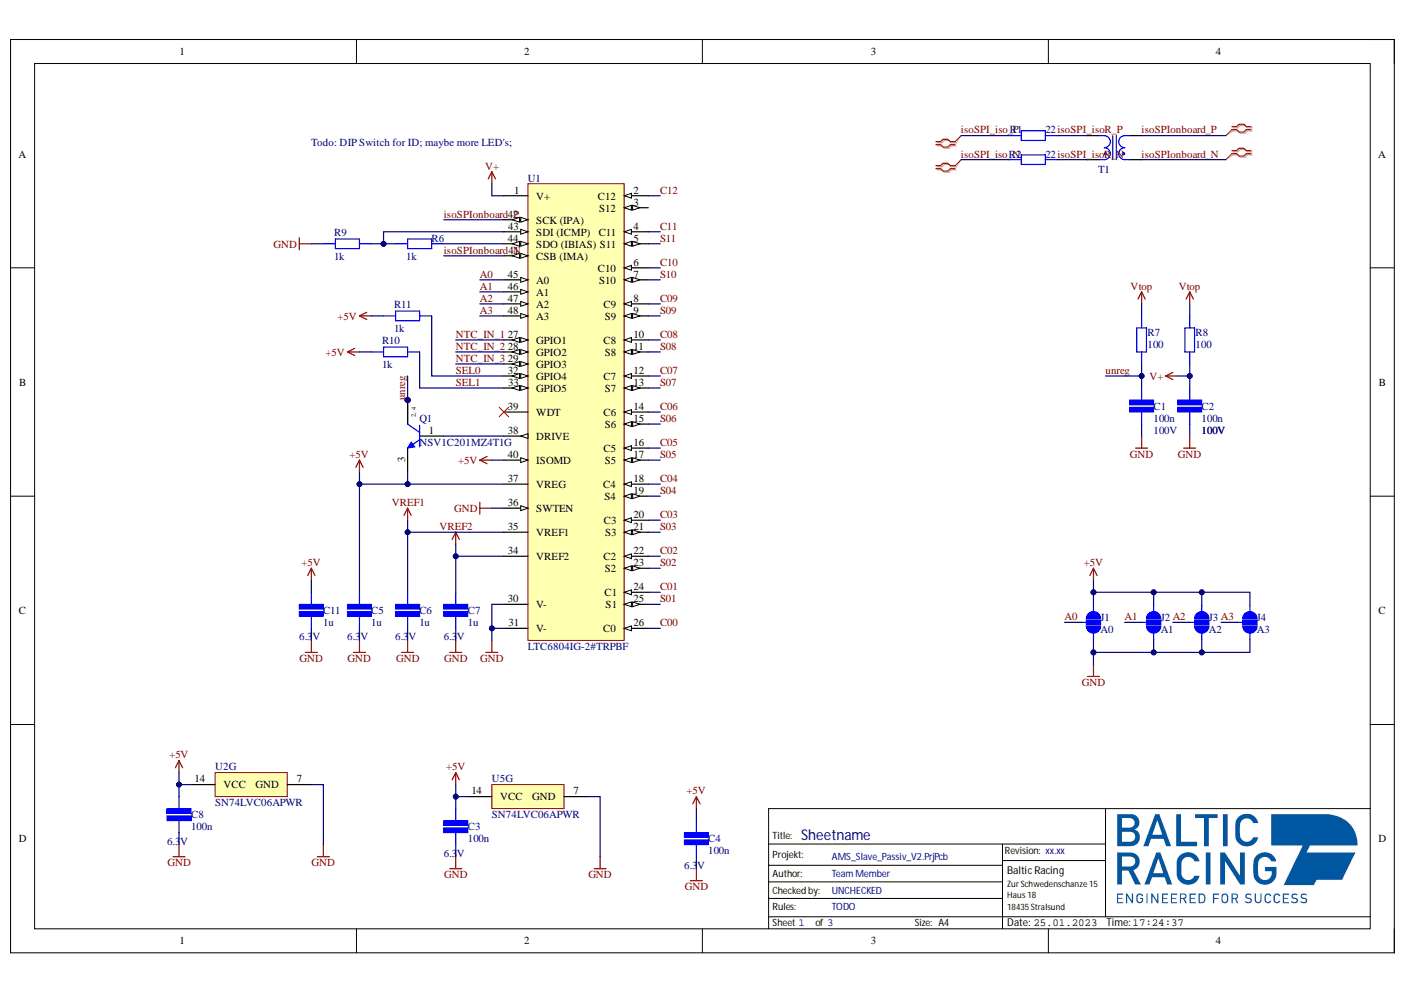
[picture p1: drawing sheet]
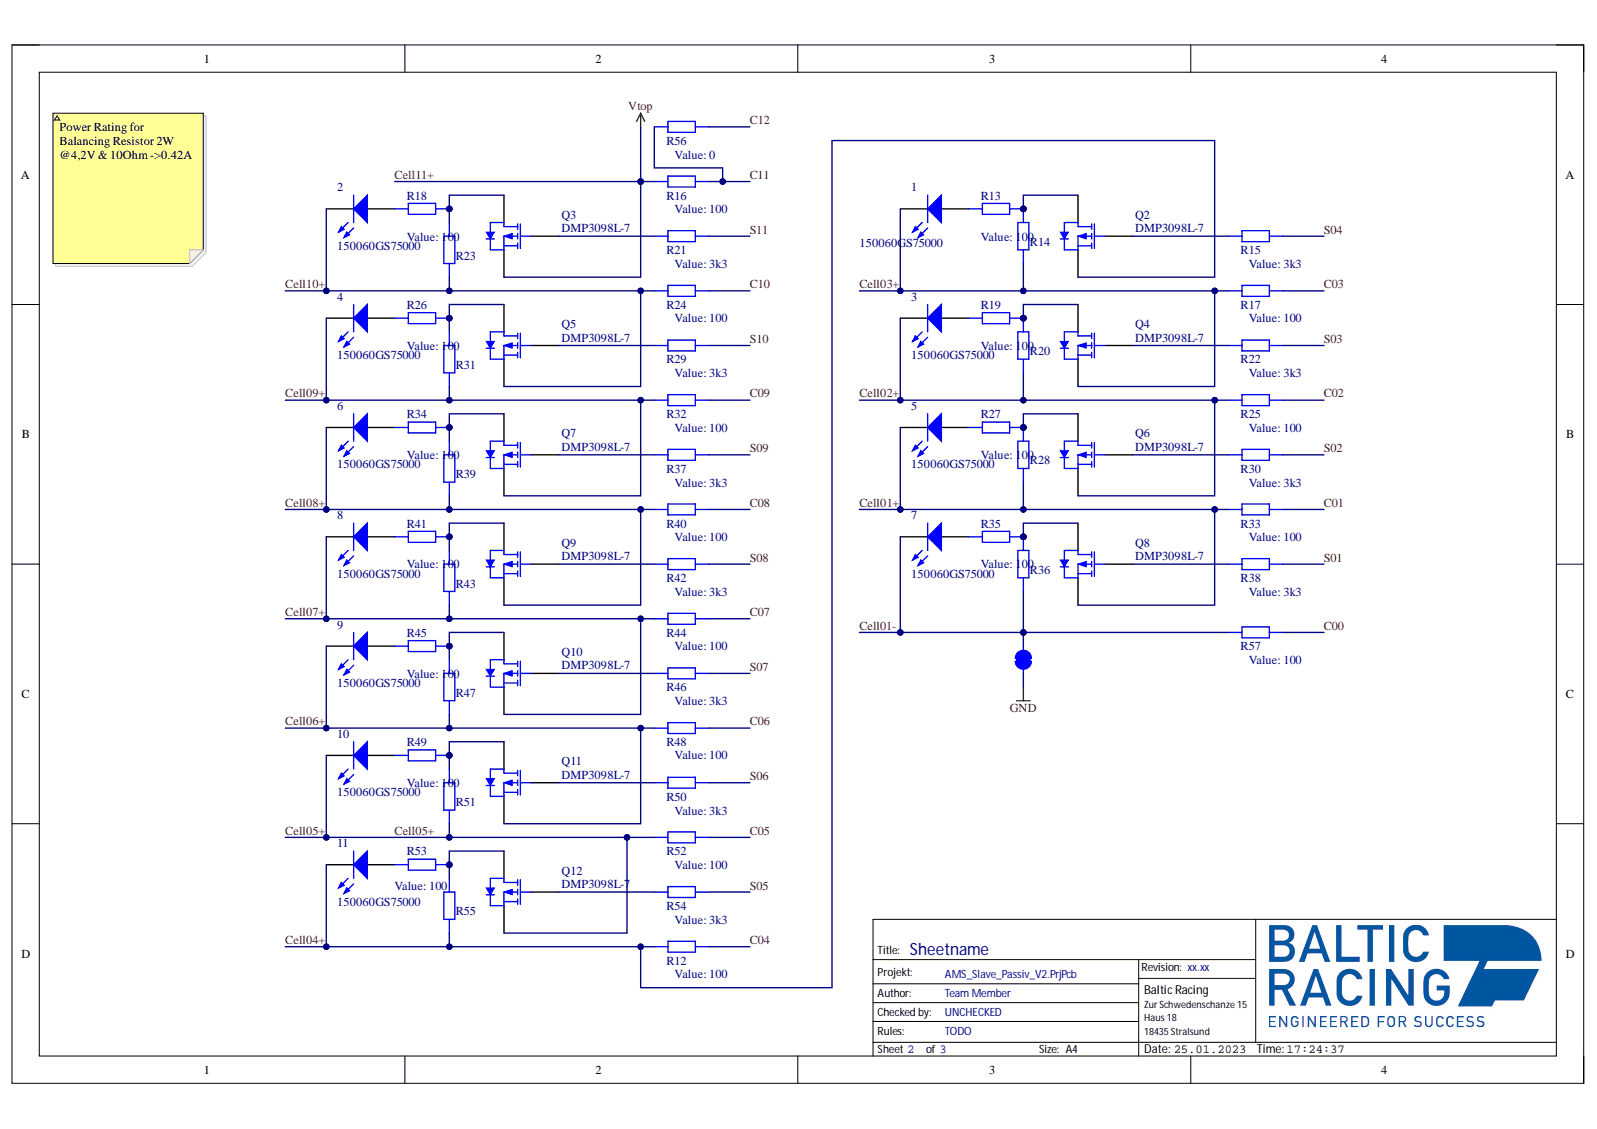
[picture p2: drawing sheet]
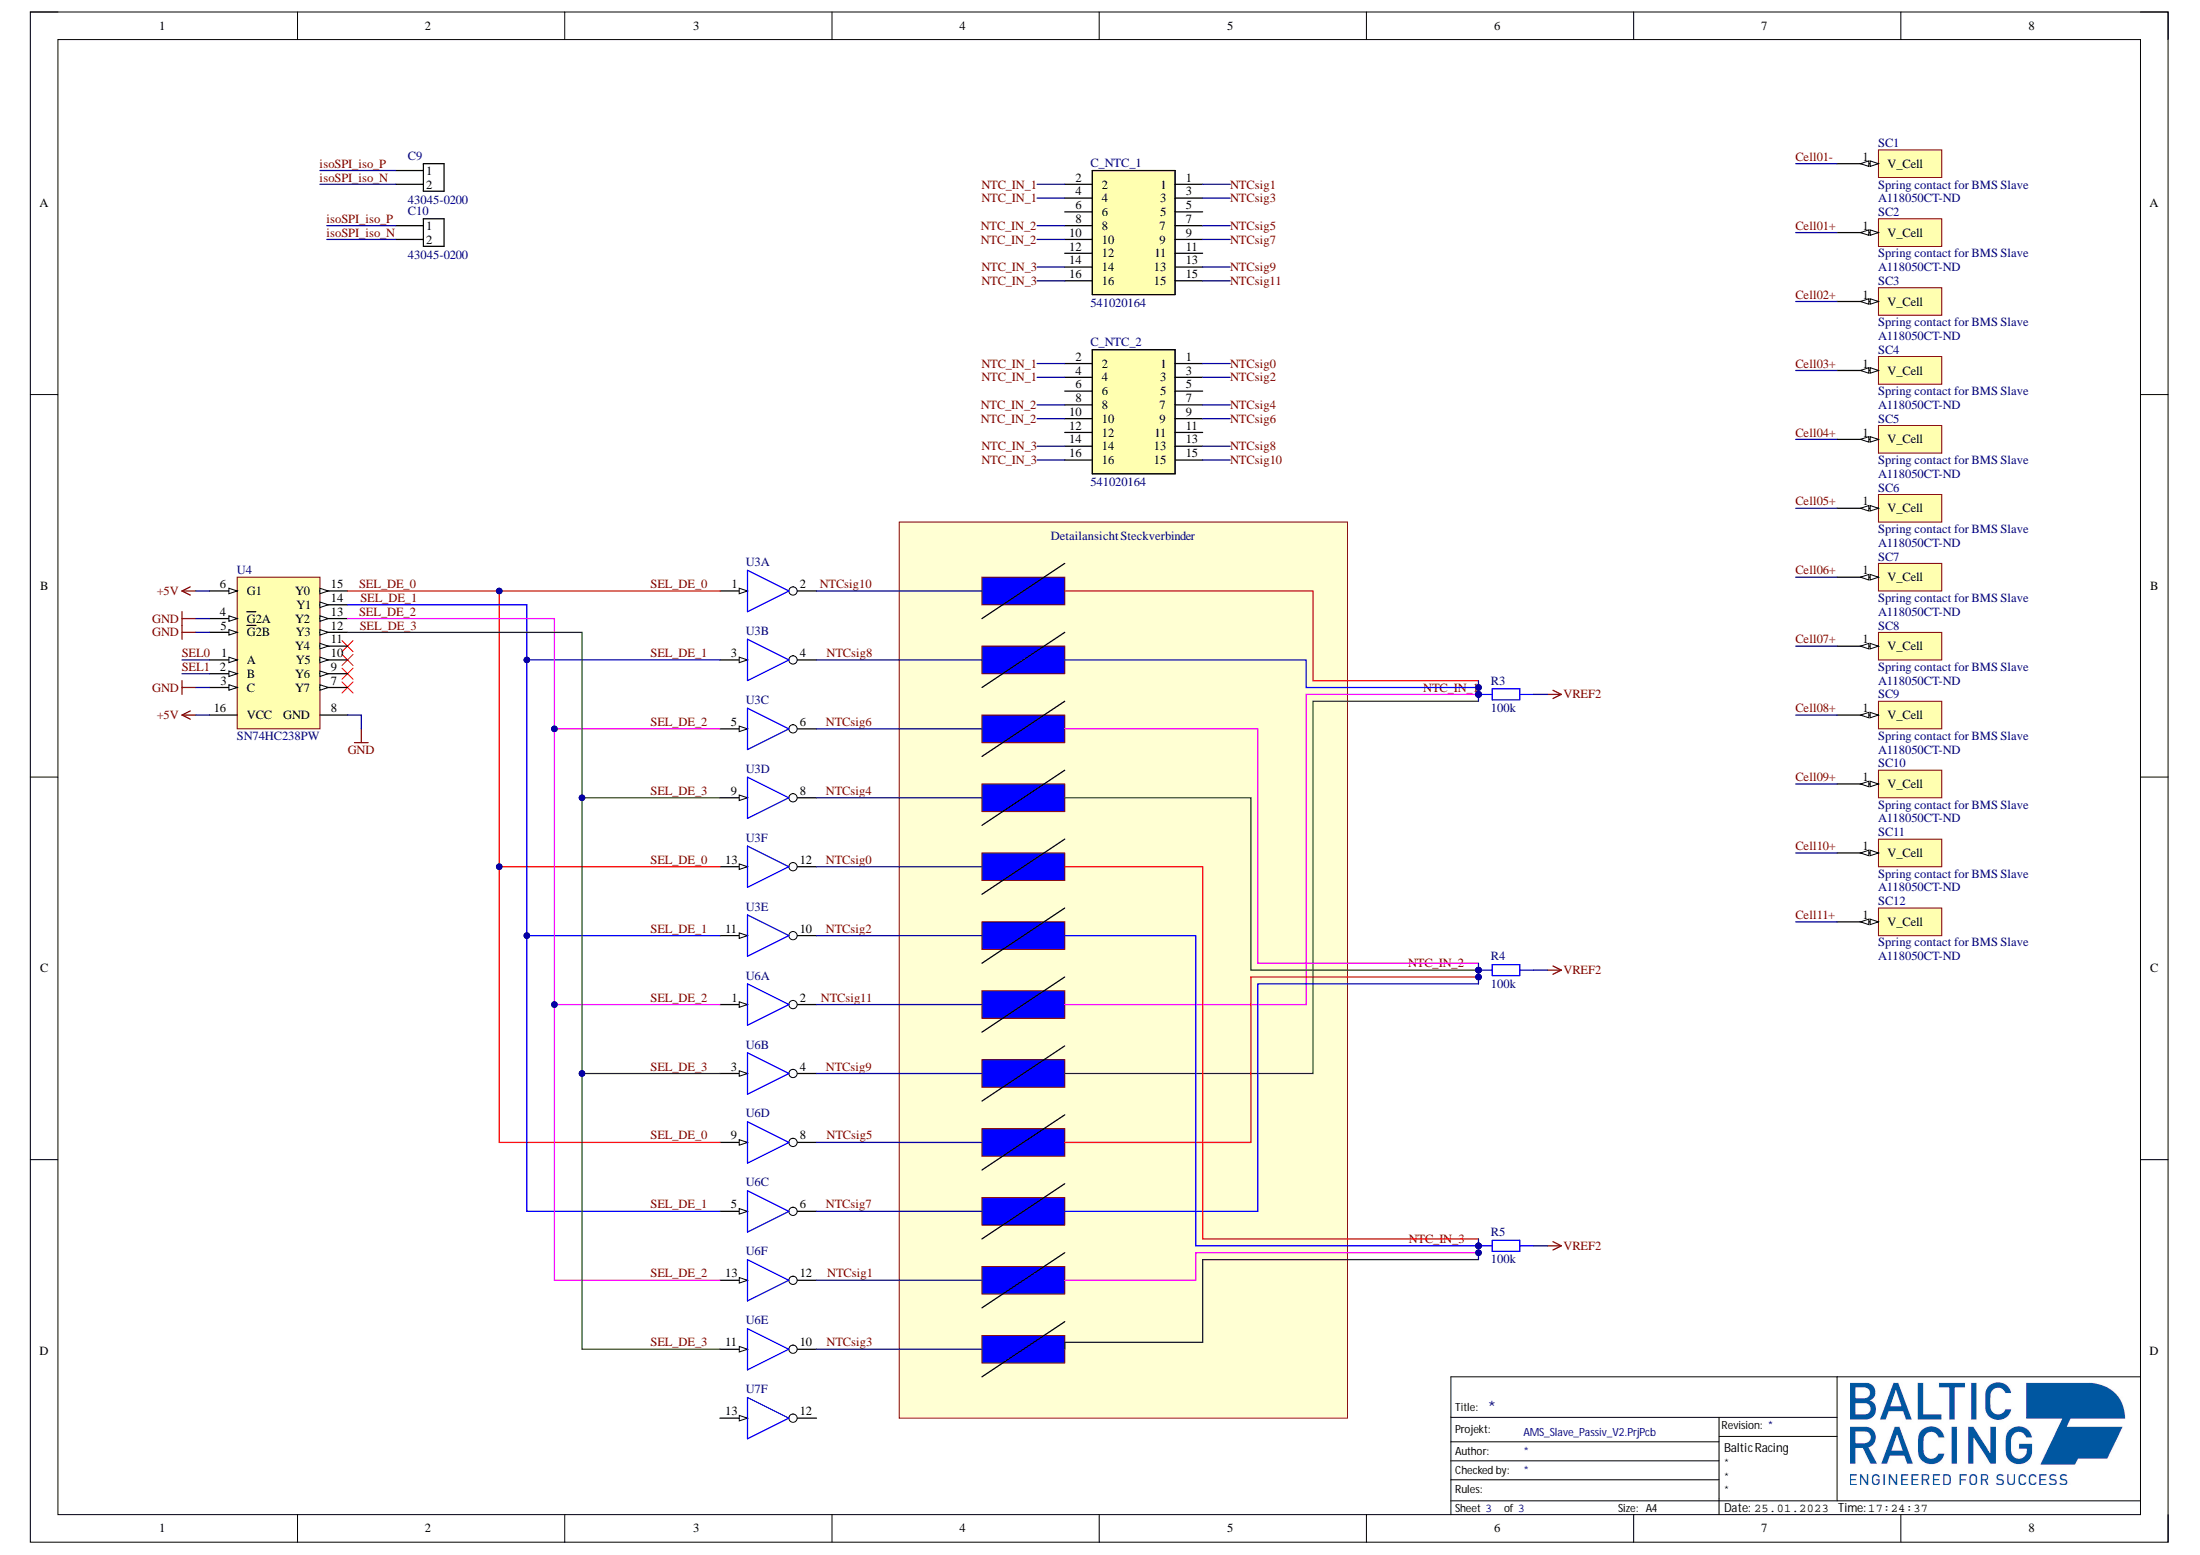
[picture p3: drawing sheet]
# Altium project AMS_Slave_Passiv_V2.PrjPcb
BoardName: ams-slave; BoardRevision: 1.0; Organization: Baltic Racing
3 sheets, 118 parts. Net scope: global (net labels, ports and power ports of the same name join across sheets).
Board file: AMS_Slave_Passiv_V2.PcbDoc
Sheets:
  AMS_Slave_Controller.SchDoc
  AMS_Slave_Balancing.SchDoc
  AMS_Slave_Measurement.SchDoc

## Sheet AMS_Slave_Controller.SchDoc: Sheetname
size A4; Date: 05.10.2017; CheckedBy: UNCHECKED; Author: Team Member; Organization: Baltic Racing; Address1: Zur Schwedenschanze 15; Address2: Haus 18; Address3: 18435 Stralsund; Revision: xx.xx; SheetNumber: 1; SheetTotal: 3; Rules: TODO

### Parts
C1  value 100n  Voltage: 100V  [CAP 0805/2012]  (hidden comment: SMD Capacitor)
C2  value 100n  Voltage: 100V  [CAP 0805/2012]  (hidden comment: SMD Capacitor)
C3  value 100n  Voltage: 6.3V  [CAP 0603/1608]  (hidden comment: SMD Capacitor)
C4  value 100n  Voltage: 6.3V  [CAP 0603/1608]  (hidden comment: SMD Capacitor)
C5  value 1u  Voltage: 6.3V  [CAP 0805/2012]  (hidden comment: SMD Capacitor)
C6  value 1u  Voltage: 6.3V  [CAP 0805/2012]  (hidden comment: SMD Capacitor)
C7  value 1u  Voltage: 6.3V  [CAP 0805/2012]  (hidden comment: SMD Capacitor)
C8  value 100n  Voltage: 6.3V  [CAP 0603/1608]  (hidden comment: SMD Capacitor)
C11  value 1u  Voltage: 6.3V  [CAP 0805/2012]  (hidden comment: SMD Capacitor)
J1  A0  [SMD-JUMPER-3]
J2  A1  [SMD-JUMPER-3]
J3  A2  [SMD-JUMPER-3]
J4  A3  [SMD-JUMPER-3]
Q1  NSV1C201MZ4T1G  [ONSC-SOT-223-4-318E-04_V]
R1  value 22  [STACKPOLE CSR0603]  (hidden comment: SMD Resistor)
R2  value 22  [STACKPOLE CSR0603]  (hidden comment: SMD Resistor)
R6  value 1k  [STACKPOLE CSR0603]  (hidden comment: SMD Resistor)
R7  value 100  [STACKPOLE CSR0603]  (hidden comment: SMD Resistor)
R8  value 100  [STACKPOLE CSR0603]  (hidden comment: SMD Resistor)
R9  value 1k  [STACKPOLE CSR0603]  (hidden comment: SMD Resistor)
R10  value 1k  [STACKPOLE CSR0603]  (hidden comment: SMD Resistor)
R11  value 1k  [STACKPOLE CSR0603]  (hidden comment: SMD Resistor)
T1  750110055  [Wuerth_750110055]  (value not drawn)
U1  LTC6804IG-2#TRPBF  [LT-G-48_M]
U2  SN74LVC06APWR  [PW0014A_M]  (part G of 7)
U5  SN74LVC06APWR  [PW0014A_M]  (part G of 7)

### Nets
+5V: C3.2 C4.2 C5.1 C8.2 C11.1 J1.3 J2.3 J3.3 J4.3 Q1.3(E) R10.1 R11.1 U1.37(VREG) U1.40(ISOMD) U2.14(VCC) U5.14(VCC)
GND: C1.1 C2.1 C3.1 C4.1 C5.2 C6.2 C7.2 C8.1 C11.2 J1.1 J2.1 J3.1 J4.1 R9.2 U1.30(V-) U1.31(V-) U1.36(SWTEN) U2.7(GND) U5.7(GND)
V+: C2.2 R8.1 U1.1(V+)
VREF1: C6.1 U1.35(VREF1)
VREF2: C7.1 U1.34(VREF2)
Vtop: R7.2 R8.2  [project net Cell11+]
A0: J1.2 U1.45(A0)
A1: J2.2 U1.46(A1)
A2: J3.2 U1.47(A2)
A3: J4.2 U1.48(A3)
C00: U1.26(C0)
C01: U1.24(C1)
C02: U1.22(C2)
C03: U1.20(C3)
C04: U1.18(C4)
C05: U1.16(C5)
C06: U1.14(C6)
C07: U1.12(C7)
C08: U1.10(C8)
C09: U1.8(C9)
C10: U1.6(C10)
C11: U1.4(C11)
C12: U1.2(C12)
isoSPI_iso_N: R2.1
isoSPI_iso_P: R1.1
isoSPI_isoR_N: R2.2 T1.1
isoSPI_isoR_P: R1.2 T1.2
isoSPIonboard_N: T1.4 U1.41(CSB_(IMA))
isoSPIonboard_P: T1.3 U1.42(SCK_(IPA))
NTC_IN_1: U1.27(GPIO1)
NTC_IN_2: U1.28(GPIO2)
NTC_IN_3: U1.29(GPIO3)
S01: U1.25(S1)
S02: U1.23(S2)
S03: U1.21(S3)
S04: U1.19(S4)
S05: U1.17(S5)
S06: U1.15(S6)
S07: U1.13(S7)
S08: U1.11(S8)
S09: U1.9(S9)
S10: U1.7(S10)
S11: U1.5(S11)
SEL0: R11.2 U1.32(GPIO4)
SEL1: R10.2 U1.33(GPIO5)
unreg: C1.2 Q1.2(C) Q1.4(C) R7.1
NetQ1_1: Q1.1(B) U1.38(DRIVE)
NetR6_1: R6.1 U1.44(SDO_(IBIAS))
NetR6_2: R6.2 R9.1 U1.43(SDI_(ICMP))

Not connected (* = marked no-connect by the designer): U1 3(S12) 39(WDT)*

### Layout directives
differential pair: isoSPI_iso_N, isoSPI_iso_P, isoSPIonboard_N, isoSPIonboard_P

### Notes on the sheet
- Todo: DIP Switch for ID; maybe more LED's;
- (near C2) 100V

## Sheet AMS_Slave_Balancing.SchDoc: Sheetname
size A4; Date: 05.10.2017; CheckedBy: UNCHECKED; Author: Team Member; Organization: Baltic Racing; Address1: Zur Schwedenschanze 15; Address2: Haus 18; Address3: 18435 Stralsund; Revision: xx.xx; SheetNumber: 3; SheetTotal: 3; Rules: TODO

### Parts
1  150060GS75000  [0603_A]
2  150060GS75000  [0603_A]
3  150060GS75000  [0603_A]
4  150060GS75000  [0603_A]
5  150060GS75000  [0603_A]
6  150060GS75000  [0603_A]
7  150060GS75000  [0603_A]
8  150060GS75000  [0603_A]
9  150060GS75000  [0603_A]
10  150060GS75000  [0603_A]
11  150060GS75000  [0603_A]
J5  SMD Jumper closed  [SMD-JUMPER-CLOSED]  (value not drawn)  (net tie, no BOM)
Q2  DMP3098L-7  [DIOD-SOT23-3_V]
Q3  DMP3098L-7  [DIOD-SOT23-3_V]
Q4  DMP3098L-7  [DIOD-SOT23-3_V]
Q5  DMP3098L-7  [DIOD-SOT23-3_V]
Q6  DMP3098L-7  [DIOD-SOT23-3_V]
Q7  DMP3098L-7  [DIOD-SOT23-3_V]
Q8  DMP3098L-7  [DIOD-SOT23-3_V]
Q9  DMP3098L-7  [DIOD-SOT23-3_V]
Q10  DMP3098L-7  [DIOD-SOT23-3_V]
Q11  DMP3098L-7  [DIOD-SOT23-3_V]
Q12  DMP3098L-7  [DIOD-SOT23-3_V]
R12  value 100  [STACKPOLE CSR0603]  (hidden comment: Value)
R13  value 100  [STACKPOLE CSR0603]  (hidden comment: SMD Resistor)
R14  SMD Resistor  [STACKPOLE CSRN2512]  (value not drawn)
R15  value 3k3  [STACKPOLE CSR0603]  (hidden comment: SMD Resistor)
R16  value 100  [STACKPOLE CSR0603]  (hidden comment: Value)
R17  value 100  [STACKPOLE CSR0603]  (hidden comment: Value)
R18  value 100  [STACKPOLE CSR0603]  (hidden comment: SMD Resistor)
R19  value 100  [STACKPOLE CSR0603]  (hidden comment: SMD Resistor)
R20  SMD Resistor  [STACKPOLE CSRN2512]  (value not drawn)
R21  value 3k3  [STACKPOLE CSR0603]  (hidden comment: SMD Resistor)
R22  value 3k3  [STACKPOLE CSR0603]  (hidden comment: SMD Resistor)
R23  SMD Resistor  [STACKPOLE CSRN2512]  (value not drawn)
R24  value 100  [STACKPOLE CSR0603]  (hidden comment: Value)
R25  value 100  [STACKPOLE CSR0603]  (hidden comment: Value)
R26  value 100  [STACKPOLE CSR0603]  (hidden comment: SMD Resistor)
R27  value 100  [STACKPOLE CSR0603]  (hidden comment: SMD Resistor)
R28  SMD Resistor  [STACKPOLE CSRN2512]  (value not drawn)
R29  value 3k3  [STACKPOLE CSR0603]  (hidden comment: SMD Resistor)
R30  value 3k3  [STACKPOLE CSR0603]  (hidden comment: SMD Resistor)
R31  SMD Resistor  [STACKPOLE CSRN2512]  (value not drawn)
R32  value 100  [STACKPOLE CSR0603]  (hidden comment: Value)
R33  value 100  [STACKPOLE CSR0603]  (hidden comment: Value)
R34  value 100  [STACKPOLE CSR0603]  (hidden comment: SMD Resistor)
R35  value 100  [STACKPOLE CSR0603]  (hidden comment: SMD Resistor)
R36  SMD Resistor  [STACKPOLE CSRN2512]  (value not drawn)
R37  value 3k3  [STACKPOLE CSR0603]  (hidden comment: SMD Resistor)
R38  value 3k3  [STACKPOLE CSR0603]  (hidden comment: SMD Resistor)
R39  SMD Resistor  [STACKPOLE CSRN2512]  (value not drawn)
R40  value 100  [STACKPOLE CSR0603]  (hidden comment: Value)
R41  value 100  [STACKPOLE CSR0603]  (hidden comment: SMD Resistor)
R42  value 3k3  [STACKPOLE CSR0603]  (hidden comment: SMD Resistor)
R43  SMD Resistor  [STACKPOLE CSRN2512]  (value not drawn)
R44  value 100  [STACKPOLE CSR0603]  (hidden comment: Value)
R45  value 100  [STACKPOLE CSR0603]  (hidden comment: SMD Resistor)
R46  value 3k3  [STACKPOLE CSR0603]  (hidden comment: SMD Resistor)
R47  SMD Resistor  [STACKPOLE CSRN2512]  (value not drawn)
R48  value 100  [STACKPOLE CSR0603]  (hidden comment: Value)
R49  value 100  [STACKPOLE CSR0603]  (hidden comment: SMD Resistor)
R50  value 3k3  [STACKPOLE CSR0603]  (hidden comment: SMD Resistor)
R51  SMD Resistor  [STACKPOLE CSRN2512]  (value not drawn)
R52  value 100  [STACKPOLE CSR0603]  (hidden comment: Value)
R53  value 100  [STACKPOLE CSR0603]  (hidden comment: SMD Resistor)
R54  value 3k3  [STACKPOLE CSR0603]  (hidden comment: SMD Resistor)
R55  SMD Resistor  [STACKPOLE CSRN2512]  (value not drawn)
R56  value 0  [STACKPOLE CSR0603]  (hidden comment: Value)
R57  value 100  [STACKPOLE CSR0603]  (hidden comment: Value)

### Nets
Cell11+: Q3.2(S) R16.1  [also labelled Vtop]
GND: J5.1
C00: R57.2
C01: R33.2
C02: R25.2
C03: R17.2
C04: R12.2
C05: R52.2
C06: R48.2
C07: R44.2
C08: R40.2
C09: R32.2
C10: R24.2
C11: R16.2 R56.1
C12: R56.2
Cell01+: 5.1(K) Q8.2(S) R28.1 R33.1
Cell01-: 7.1(K) J5.2 R36.1 R57.1
Cell02+: 3.1(K) Q6.2(S) R20.1 R25.1
Cell03+: 1.1(K) Q4.2(S) R14.1 R17.1
Cell04+: 11.1(K) Q2.2(S) R12.1 R55.1
Cell05+: 10.1(K) Q12.2(S) R51.1 R52.1
Cell06+: 9.1(K) Q11.2(S) R47.1 R48.1
Cell07+: 8.1(K) Q10.2(S) R43.1 R44.1
Cell08+: 6.1(K) Q9.2(S) R39.1 R40.1
Cell09+: 4.1(K) Q7.2(S) R31.1 R32.1
Cell10+: 2.1(K) Q5.2(S) R23.1 R24.1
S01: R38.2
S02: R30.2
S03: R22.2
S04: R15.2
S05: R54.2
S06: R50.2
S07: R46.2
S08: R42.2
S09: R37.2
S10: R29.2
S11: R21.2
Net1_2: 1.2(A) R13.2
Net2_2: 2.2(A) R18.2
Net3_2: 3.2(A) R19.2
Net4_2: 4.2(A) R26.2
Net5_2: 5.2(A) R27.2
Net6_2: 6.2(A) R34.2
Net7_2: 7.2(A) R35.2
Net8_2: 8.2(A) R41.2
Net9_2: 9.2(A) R45.2
Net10_2: 10.2(A) R49.2
Net11_2: 11.2(A) R53.2
NetQ2_1: Q2.1(G) R15.1
NetQ2_3: Q2.3(D) R13.1 R14.2
NetQ3_1: Q3.1(G) R21.1
NetQ3_3: Q3.3(D) R18.1 R23.2
NetQ4_1: Q4.1(G) R22.1
NetQ4_3: Q4.3(D) R19.1 R20.2
NetQ5_1: Q5.1(G) R29.1
NetQ5_3: Q5.3(D) R26.1 R31.2
NetQ6_1: Q6.1(G) R30.1
NetQ6_3: Q6.3(D) R27.1 R28.2
NetQ7_1: Q7.1(G) R37.1
NetQ7_3: Q7.3(D) R34.1 R39.2
NetQ8_1: Q8.1(G) R38.1
NetQ8_3: Q8.3(D) R35.1 R36.2
NetQ9_1: Q9.1(G) R42.1
NetQ9_3: Q9.3(D) R41.1 R43.2
NetQ10_1: Q10.1(G) R46.1
NetQ10_3: Q10.3(D) R45.1 R47.2
NetQ11_1: Q11.1(G) R50.1
NetQ11_3: Q11.3(D) R49.1 R51.2
NetQ12_1: Q12.1(G) R54.1
NetQ12_3: Q12.3(D) R53.1 R55.2

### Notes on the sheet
- Power Rating for Balancing Resistor 2W @4,2V & 10Ohm ->0.42A

## Sheet AMS_Slave_Measurement.SchDoc
size A3; SheetNumber: 3; SheetTotal: 3

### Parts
C9  43045-0200  [43650-0200]
C10  43045-0200  [43650-0200]
C_NTC_1  541020164  [541020164]
C_NTC_2  541020164  [541020164]
R3  value 100k  [STACKPOLE CSR0603]  (hidden comment: SMD Resistor)
R4  value 100k  [STACKPOLE CSR0603]  (hidden comment: SMD Resistor)
R5  value 100k  [STACKPOLE CSR0603]  (hidden comment: SMD Resistor)
SC1  Spring contact for BMS Slave  Supplier Part Number 1: A118050CT-ND  [1734300-1 Spring Contact]
SC2  Spring contact for BMS Slave  Supplier Part Number 1: A118050CT-ND  [1734300-1 Spring Contact]
SC3  Spring contact for BMS Slave  Supplier Part Number 1: A118050CT-ND  [1734300-1 Spring Contact]
SC4  Spring contact for BMS Slave  Supplier Part Number 1: A118050CT-ND  [1734300-1 Spring Contact]
SC5  Spring contact for BMS Slave  Supplier Part Number 1: A118050CT-ND  [1734300-1 Spring Contact]
SC6  Spring contact for BMS Slave  Supplier Part Number 1: A118050CT-ND  [1734300-1 Spring Contact]
SC7  Spring contact for BMS Slave  Supplier Part Number 1: A118050CT-ND  [1734300-1 Spring Contact]
SC8  Spring contact for BMS Slave  Supplier Part Number 1: A118050CT-ND  [1734300-1 Spring Contact]
SC9  Spring contact for BMS Slave  Supplier Part Number 1: A118050CT-ND  [1734300-1 Spring Contact]
SC10  Spring contact for BMS Slave  Supplier Part Number 1: A118050CT-ND  [1734300-1 Spring Contact]
SC11  Spring contact for BMS Slave  Supplier Part Number 1: A118050CT-ND  [1734300-1 Spring Contact]
SC12  Spring contact for BMS Slave  Supplier Part Number 1: A118050CT-ND  [1734300-1 Spring Contact]
U3  SN74LVC06APWR  [PW0014A_M]  (value not drawn)  (parts A,B,C,D,E,F of 7)
U4  SN74HC238PW  [SN74HC238PW Footprint]
U6  SN74LVC06APWR  [PW0014A_M]  (value not drawn)  (parts A,B,C,D,E,F of 7)
U7  SN74LVC06APWR  [PW0014A_M]  (value not drawn)  (part F of 7)

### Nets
+5V: U4.6(G1) U4.16(VCC)
Cell11+: SC12.1(V_Cell)
GND: U4.3(C) U4.4(~{G}2A) U4.5(~{G}2B) U4.8(GND)
VREF2: R3.2 R4.2 R5.2
Cell01+: SC2.1(V_Cell)
Cell01-: SC1.1(V_Cell)
Cell02+: SC3.1(V_Cell)
Cell03+: SC4.1(V_Cell)
Cell04+: SC5.1(V_Cell)
Cell05+: SC6.1(V_Cell)
Cell06+: SC7.1(V_Cell)
Cell07+: SC8.1(V_Cell)
Cell08+: SC9.1(V_Cell)
Cell09+: SC10.1(V_Cell)
Cell10+: SC11.1(V_Cell)
isoSPI_iso_N: C9.2 C10.2
isoSPI_iso_P: C9.1 C10.1
NTC_IN_1: C_NTC_1.2 C_NTC_1.4 C_NTC_2.2 C_NTC_2.4 R3.1
NTC_IN_2: C_NTC_1.8 C_NTC_1.10 C_NTC_2.8 C_NTC_2.10 R4.1
NTC_IN_3: C_NTC_1.14 C_NTC_1.16 C_NTC_2.14 C_NTC_2.16 R5.1
NTCsig0: C_NTC_2.1 U3.12(~{6Y})
NTCsig1: C_NTC_1.1 U6.12(~{6Y})
NTCsig2: C_NTC_2.3 U3.10(~{5Y})
NTCsig3: C_NTC_1.3 U6.10(~{5Y})
NTCsig4: C_NTC_2.7 U3.8(~{4Y})
NTCsig5: C_NTC_1.7 U6.8(~{4Y})
NTCsig6: C_NTC_2.9 U3.6(~{3Y})
NTCsig7: C_NTC_1.9 U6.6(~{3Y})
NTCsig8: C_NTC_2.13 U3.4(~{2Y})
NTCsig9: C_NTC_1.13 U6.4(~{2Y})
NTCsig10: C_NTC_2.15 U3.2(~{1Y})
NTCsig11: C_NTC_1.15 U6.2(~{1Y})
SEL0: U4.1(A)
SEL1: U4.2(B)
SEL_DE_0: U3.1(1A) U3.13(6A) U4.15(Y0) U6.9(4A)
SEL_DE_1: U3.3(2A) U3.11(5A) U4.14(Y1) U6.5(3A)
SEL_DE_2: U3.5(3A) U4.13(Y2) U6.1(1A) U6.13(6A)
SEL_DE_3: U3.9(4A) U4.12(Y3) U6.3(2A) U6.11(5A)

Not connected (* = marked no-connect by the designer): C_NTC_1 5 6 11 12; C_NTC_2 5 6 11 12; U4 7(Y7)* 9(Y6)* 10(Y5)* 11(Y4)*; U7 12(~{6Y}) 13(6A)

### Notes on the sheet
- Detailansicht Steckverbinder

## Nets that join several sheets
+5V: AMS_Slave_Controller (16 pins), AMS_Slave_Measurement (U4.6 U4.16)
Cell11+: AMS_Slave_Controller (R7.2 R8.2), AMS_Slave_Balancing (Q3.2 R16.1), AMS_Slave_Measurement (SC12.1)
GND: AMS_Slave_Controller (19 pins), AMS_Slave_Balancing (J5.1), AMS_Slave_Measurement (U4.3 U4.4 U4.5 U4.8)
VREF2: AMS_Slave_Controller (C7.1 U1.34), AMS_Slave_Measurement (R3.2 R4.2 R5.2)
C00: AMS_Slave_Controller (U1.26), AMS_Slave_Balancing (R57.2)
C01: AMS_Slave_Controller (U1.24), AMS_Slave_Balancing (R33.2)
C02: AMS_Slave_Controller (U1.22), AMS_Slave_Balancing (R25.2)
C03: AMS_Slave_Controller (U1.20), AMS_Slave_Balancing (R17.2)
C04: AMS_Slave_Controller (U1.18), AMS_Slave_Balancing (R12.2)
C05: AMS_Slave_Controller (U1.16), AMS_Slave_Balancing (R52.2)
C06: AMS_Slave_Controller (U1.14), AMS_Slave_Balancing (R48.2)
C07: AMS_Slave_Controller (U1.12), AMS_Slave_Balancing (R44.2)
C08: AMS_Slave_Controller (U1.10), AMS_Slave_Balancing (R40.2)
C09: AMS_Slave_Controller (U1.8), AMS_Slave_Balancing (R32.2)
C10: AMS_Slave_Controller (U1.6), AMS_Slave_Balancing (R24.2)
C11: AMS_Slave_Controller (U1.4), AMS_Slave_Balancing (R16.2 R56.1)
C12: AMS_Slave_Controller (U1.2), AMS_Slave_Balancing (R56.2)
Cell01+: AMS_Slave_Balancing (5.1 Q8.2 R28.1 R33.1), AMS_Slave_Measurement (SC2.1)
Cell01-: AMS_Slave_Balancing (7.1 J5.2 R36.1 R57.1), AMS_Slave_Measurement (SC1.1)
Cell02+: AMS_Slave_Balancing (3.1 Q6.2 R20.1 R25.1), AMS_Slave_Measurement (SC3.1)
Cell03+: AMS_Slave_Balancing (1.1 Q4.2 R14.1 R17.1), AMS_Slave_Measurement (SC4.1)
Cell04+: AMS_Slave_Balancing (11.1 Q2.2 R12.1 R55.1), AMS_Slave_Measurement (SC5.1)
Cell05+: AMS_Slave_Balancing (10.1 Q12.2 R51.1 R52.1), AMS_Slave_Measurement (SC6.1)
Cell06+: AMS_Slave_Balancing (9.1 Q11.2 R47.1 R48.1), AMS_Slave_Measurement (SC7.1)
Cell07+: AMS_Slave_Balancing (8.1 Q10.2 R43.1 R44.1), AMS_Slave_Measurement (SC8.1)
Cell08+: AMS_Slave_Balancing (6.1 Q9.2 R39.1 R40.1), AMS_Slave_Measurement (SC9.1)
Cell09+: AMS_Slave_Balancing (4.1 Q7.2 R31.1 R32.1), AMS_Slave_Measurement (SC10.1)
Cell10+: AMS_Slave_Balancing (2.1 Q5.2 R23.1 R24.1), AMS_Slave_Measurement (SC11.1)
isoSPI_iso_N: AMS_Slave_Controller (R2.1), AMS_Slave_Measurement (C9.2 C10.2)
isoSPI_iso_P: AMS_Slave_Controller (R1.1), AMS_Slave_Measurement (C9.1 C10.1)
NTC_IN_1: AMS_Slave_Controller (U1.27), AMS_Slave_Measurement (5 pins)
NTC_IN_2: AMS_Slave_Controller (U1.28), AMS_Slave_Measurement (5 pins)
NTC_IN_3: AMS_Slave_Controller (U1.29), AMS_Slave_Measurement (5 pins)
S01: AMS_Slave_Controller (U1.25), AMS_Slave_Balancing (R38.2)
S02: AMS_Slave_Controller (U1.23), AMS_Slave_Balancing (R30.2)
S03: AMS_Slave_Controller (U1.21), AMS_Slave_Balancing (R22.2)
S04: AMS_Slave_Controller (U1.19), AMS_Slave_Balancing (R15.2)
S05: AMS_Slave_Controller (U1.17), AMS_Slave_Balancing (R54.2)
S06: AMS_Slave_Controller (U1.15), AMS_Slave_Balancing (R50.2)
S07: AMS_Slave_Controller (U1.13), AMS_Slave_Balancing (R46.2)
S08: AMS_Slave_Controller (U1.11), AMS_Slave_Balancing (R42.2)
S09: AMS_Slave_Controller (U1.9), AMS_Slave_Balancing (R37.2)
S10: AMS_Slave_Controller (U1.7), AMS_Slave_Balancing (R29.2)
S11: AMS_Slave_Controller (U1.5), AMS_Slave_Balancing (R21.2)
SEL0: AMS_Slave_Controller (R11.2 U1.32), AMS_Slave_Measurement (U4.1)
SEL1: AMS_Slave_Controller (R10.2 U1.33), AMS_Slave_Measurement (U4.2)
